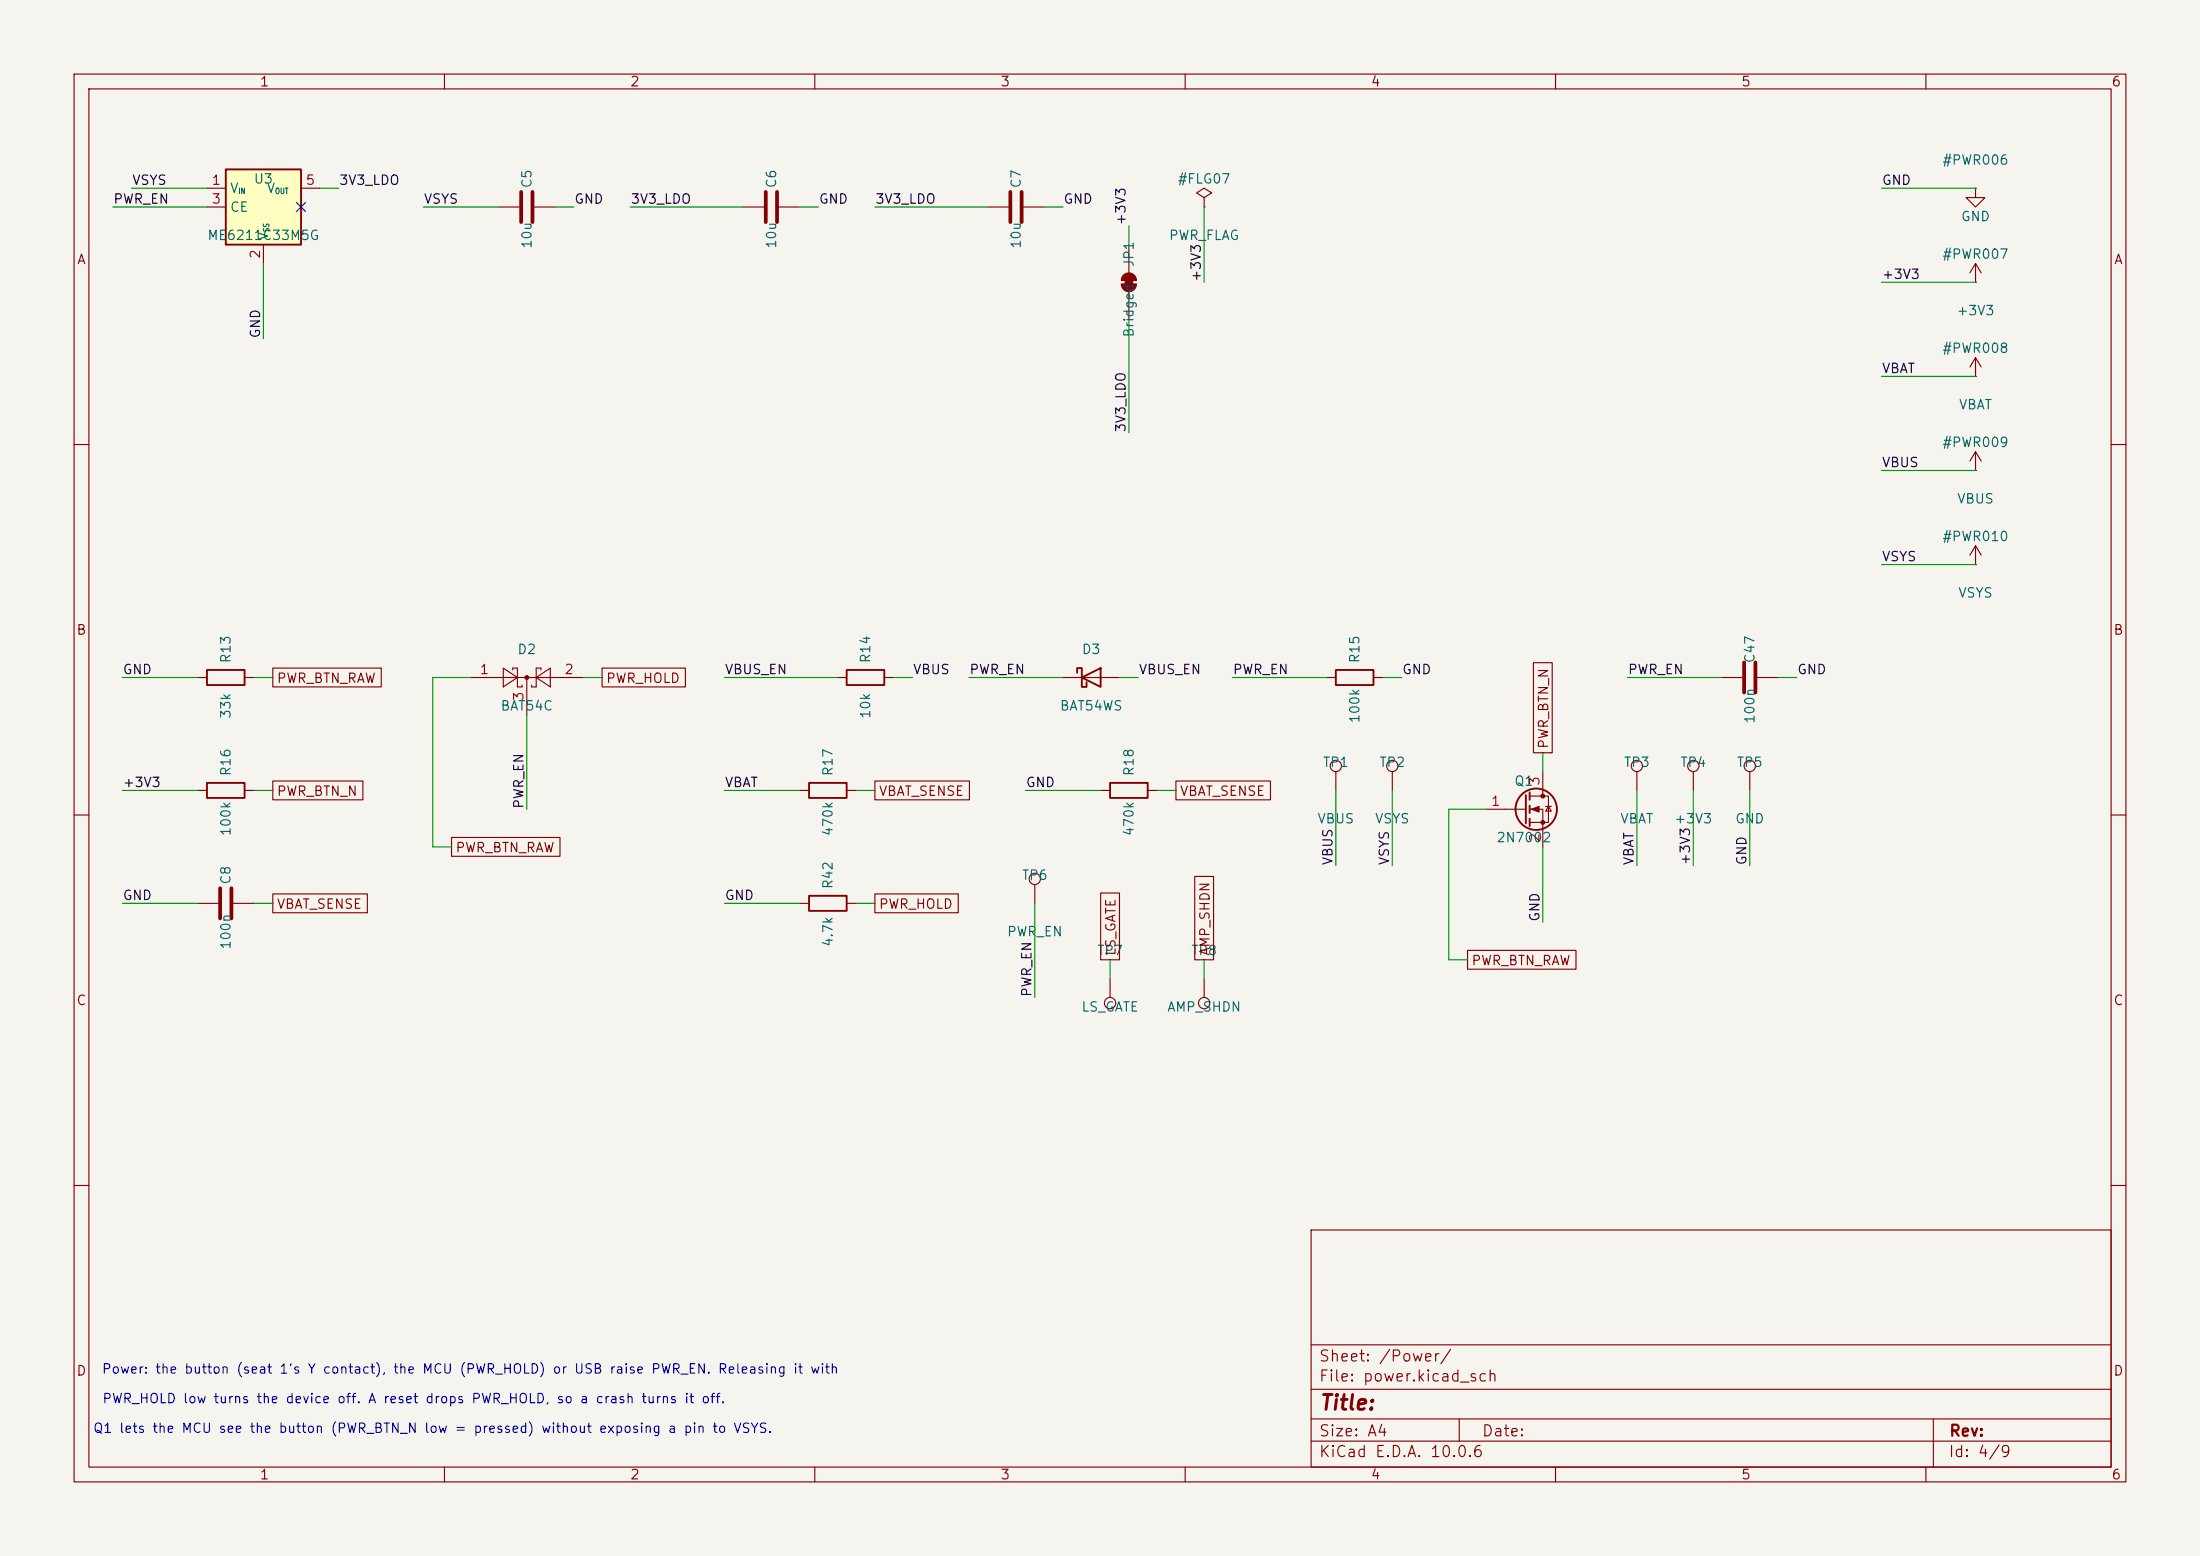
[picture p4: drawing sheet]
<svg xmlns="http://www.w3.org/2000/svg" width="297mm" height="210mm" viewBox="0 0 297 210" stroke-linecap="round" stroke-linejoin="round" font-family="sans-serif">
<path d="M0 0h297v210h-297z" fill="#f5f4ef" stroke="#f5f4ef" stroke-width=".14"/>
<g fill="none" stroke="#840000" stroke-width=".15">
<path d="M10 10h277v190h-277zM12 12h273v186h-273zM60 10v2M110 10v2M160 10v2M210 10v2M260 10v2M67.3 27.9h2.8M72.1 27.9h2.8M133.3 27.9h2.8M138.2 27.9h2.8M151.4 38.4h2"/>
<path d="M151.4 37.8h2M152.4 33v3.8M152.4 39.4v3.8M162.6 26.7l1-.7-1-.6-1.1 .6 1.1 .7v1.2M162.6 27.9h.1M266.7 25.4v1.3h1.3l-1.3 1.2-1.3-1.2h1.3M266.7 25.4h.1M266.7 38.1h.1M266.7 35.6v2.5M266.7 35.6l-.8 1.2M266.7 35.6l.8 1.2M266.7 50.8h.1"/>
<path d="M266.7 48.3l-.8 1.2M266.7 48.3l.8 1.2M266.7 48.3v2.5M10 60h2M266.7 63.5h.1M266.7 76.2h.1M266.7 61v2.5M266.7 73.7v2.5M266.7 61l-.8 1.2M266.7 61l.8 1.2M266.7 73.7l-.8 1.2M266.7 73.7l.8 1.2"/>
<path d="M285 60h2M113 91.4h1.3M119.4 91.4h1.2M143.5 91.4h7.6M179.1 91.4h1.2M185.4 91.4h1.3M232.4 91.4h2.8M237.2 91.4h2.8M10 110h2M139.7 119.4v2.5M148.6 106.7h1.3M154.9 106.7h1.3"/>
<path d="M180.3 104.1v2.6M188 104.1v2.6M200.7 109.2h5.3M206.5 107.4h2.5v3.6h-2.5M206.5 109.2h1.8v5.1M208.3 104.1v3.3M208.7 108.8h.7M209 108.8l.4 .7h-.7zM221 104.1v2.6M228.6 104.1v2.6M236.2 104.1v2.6M285 110h2"/>
<path d="M149.9 132.1v2.5M162.6 132.1v2.5M10 160h2M177 166h108v32h-108zM285 160h2M60 198v2M110 198v2M160 198v2M177 194.5h108M177 191.5h108M177 187.5h108M177 181.5h108"/>
<path d="M197 191.5v3M210 198v2M260 198v2M261 191.5v6.5"/>
<circle cx="139.7" cy="118.6" r=".76"/>
<circle cx="180.3" cy="103.4" r=".76"/>
<circle cx="188" cy="103.4" r=".76"/>
<circle cx="221" cy="103.4" r=".76"/>
<circle cx="228.6" cy="103.4" r=".76"/>
<circle cx="236.2" cy="103.4" r=".76"/>
<circle cx="149.9" cy="135.4" r=".76"/>
<circle cx="162.6" cy="135.4" r=".76"/>
</g>
<path d="M70.4 25.9v4.1M71.9 25.9v4.1M136.4 25.9v4.1M137.9 25.9v4.1M235.5 89.4v4.1M237 89.4v4.1" fill="none" stroke="#840000" stroke-width=".51"/>
<g fill="none" stroke="#840000" stroke-width=".25">
<path d="M114.3 90.4h5.1v2.1h-5.1zM145.4 90.8v-.6h.6v2.5h.7v-.6M146 91.4l2.6-1.2v2.5zM180.3 90.4h5.1v2.1h-5.1zM149.9 105.7h5v2h-5zM206 107.3v3.8M206.5 106.9v1.1M206.5 108.7v1M206.5 110.5v1"/>
<circle cx="207.4" cy="109.2" r="2.79"/>
</g>
<g fill="#840000" stroke="#840000" stroke-width=".15">
<path d="M151.9 37.6h1v1h-1z"/>
<path d="M151.4 38.4h2a1.02 1.02 0 0 1-1 1 1.02 1.02 0 0 1-1-1z"/>
<path d="M151.7 37.1a1.02 1.02 0 0 1 1.1-.2 1.02 1.02 0 0 1 .6 .9h-2l.1-.4z"/>
<path d="M206.8 109.2l1-.4v.8z"/>
<circle cx="208.3" cy="107.4" r=".25"/>
<circle cx="208.3" cy="111" r=".25"/>
</g>
<path d="M30.5 22.9h10.1v10.1h-10.1z" fill="#ffffc2"/>
<path d="M30.5 22.9h10.1v10.1h-10.1zM27.9 90.4h5.1v2.1h-5.1zM27.9 105.7h5.1v2h-5.1zM109.2 105.7h5.1v2h-5.1zM109.2 120.9h5.1v2h-5.1z" fill="none" stroke="#840000" stroke-width=".25"/>
<g fill="none" stroke="#840000" stroke-width=".15">
<path d="M27.9 25.4h2.6M27.9 27.9h2.6M35.6 33v2.6M40.6 25.4h2.6M100.3 27.9h2.8M105.2 27.9h2.7M26.7 91.4h1.2M33 91.4h1.3M36.8 90.2h14.7v2.5h-14.7zM63.5 91.4h15.2M67.9 90.2l1.9 1.2-1.9 1.3zM69.2 90.4v-.2h.6v2.5h.7v-.2"/>
<path d="M71.1 91.4v5.1M72.4 91.4l1.9-1.2v2.5zM73 90.4v-.2h-.6v2.5h-.6v-.2M81.3 90.2h11.2v2.5h-11.2zM207 89.4h2.6v12.2h-2.6zM26.7 106.7h1.2M33 106.7h1.3M36.8 105.4h12.2v2.6h-12.2zM61 113h14.6v2.6h-14.6zM107.9 106.7h1.3M114.3 106.7h1.3M118.1 105.4h12.8v2.6h-12.8z"/>
<path d="M158.7 105.4h12.8v2.6h-12.8zM161.3 118.3h2.5v11.2h-2.5zM26.7 121.9h2.8M31.5 121.9h2.8M36.8 120.6h12.8v2.6h-12.8zM107.9 121.9h1.3M114.3 121.9h1.3M118.1 120.6h11.3v2.6h-11.3zM148.6 120.5h2.5v9h-2.5zM198.1 128.3h14.7v2.5h-14.7z"/>
</g>
<path d="M103.4 25.9v4.1M104.9 25.9v4.1M29.7 119.9v4.1M31.2 119.9v4.1" fill="none" stroke="#840000" stroke-width=".51"/>
<circle cx="71.1" cy="91.4" r=".25" fill="#840000" stroke="#840000" stroke-width=".15"/>
<g fill="none" stroke="#009600" stroke-width=".15">
<path d="M15.2 27.9h12.7M17.8 25.4h10.1M35.6 35.6v10.1M43.2 25.4h2.5M57.1 27.9h10.2M74.9 27.9h2.6M85.1 27.9h15.2M107.9 27.9h2.6M118.1 27.9h15.2M141 27.9h2.5M152.4 30.5v2.5M162.6 27.9v10.2"/>
<path d="M254 25.4h12.7M254 38.1h12.7M152.4 43.2v15.2M254 50.8h12.7M254 63.5h12.7M254 76.2h12.7M16.5 91.4h10.2M34.3 91.4h2.5M63.5 91.4h-5.1v22.9h2.6M71.1 96.5v12.7M78.7 91.4h2.6M97.8 91.4h15.2"/>
<path d="M120.6 91.4h2.6M130.8 91.4h12.7M151.1 91.4h2.6M166.4 91.4h12.7M186.7 91.4h2.5M219.7 91.4h12.7M240 91.4h2.6M16.5 106.7h10.2M34.3 106.7h2.5M97.8 106.7h10.1M115.6 106.7h2.5M138.4 106.7h10.2"/>
<path d="M156.2 106.7h2.5M180.3 106.7v10.1M188 106.7v10.1M200.7 109.2h-5.1v20.3h2.5M208.3 101.6v2.5M208.3 114.3v10.2M221 106.7v10.1M228.6 106.7v10.1M236.2 106.7v10.1M16.5 121.9h10.2M34.3 121.9h2.5M97.8 121.9h10.1"/>
<path d="M115.6 121.9h2.5M139.7 121.9v12.7M149.9 129.5v2.6M162.6 129.5v2.6"/>
</g>
<path d="M40 27.3l1.2 1.2M41.2 27.3l-1.2 1.2" fill="none" stroke="#000084" stroke-width=".15"/>
<text font-size="2" fill="#840000" x="178" y="190.8">Title:</text>
<g font-size="1.5" fill="#840000">
<text x="178" y="184.1">Sheet: /Power/</text>
<text x="178" y="186.8">File: power.kicad_sch</text>
<text x="178" y="197">KiCad E.D.A. 10.0.6</text>
<text x="178" y="194.2">Size: A4</text>
<text x="200" y="194.2">Date:</text>
<text x="263" y="197">Id: 4/9</text>
<text x="263" y="194.2">Rev:</text>
</g>
<g font-size="1.3" fill="#840000">
<text x="35" y="12">1</text>
<text x="85" y="12">2</text>
<text x="135" y="12">3</text>
<text x="185" y="12">4</text>
<text x="235" y="12">5</text>
<text x="285" y="12">6</text>
<text x="10.3" y="36">A</text>
<text x="285.3" y="36">A</text>
<text x="10.2" y="86">B</text>
<text x="285.2" y="86">B</text>
<text x="37.3" y="92.5">PWR_BTN_RAW</text>
<text x="81.7" y="92.5">PWR_HOLD</text>
<text x="209.3" y="101.2" transform="rotate(-90 209.3 101.2)">PWR_BTN_N</text>
<text x="37.3" y="107.7">PWR_BTN_N</text>
<text x="118.6" y="107.7">VBAT_SENSE</text>
<text x="159.2" y="107.7">VBAT_SENSE</text>
<text x="61.4" y="115.4">PWR_BTN_RAW</text>
<text x="37.3" y="123">VBAT_SENSE</text>
<text x="118.6" y="123">PWR_HOLD</text>
<text x="150.9" y="129.1" transform="rotate(-90 150.9 129.1)">LS_GATE</text>
<text x="163.6" y="129.1" transform="rotate(-90 163.6 129.1)">AMP_SHDN</text>
<text x="198.6" y="130.6">PWR_BTN_RAW</text>
<text x="10.2" y="136">C</text>
<text x="285.2" y="136">C</text>
<text x="10.2" y="186">D</text>
<text x="285.2" y="186">D</text>
<text x="35" y="200">1</text>
<text x="85" y="200">2</text>
<text x="135" y="200">3</text>
<text x="185" y="200">4</text>
<text x="235" y="200">5</text>
<text x="285" y="200">6</text>
</g>
<g font-size="1.3" fill="#006464">
<text x="262.1" y="22.6">#PWR006</text>
<text x="31" y="26.4">V</text>
<text x="31" y="28.9">CE</text>
<text x="34.2" y="25.1">U3</text>
<text x="35.9" y="26.4">V</text>
<text x="72.1" y="25.5" transform="rotate(-90 72.1 25.5)">C5</text>
<text x="105.1" y="25.5" transform="rotate(-90 105.1 25.5)">C6</text>
<text x="138.1" y="25.5" transform="rotate(-90 138.1 25.5)">C7</text>
<text x="158.9" y="25.1">#FLG07</text>
<text x="27.9" y="32.7">ME6211C33M5G</text>
<text x="36.5" y="32.5" transform="rotate(-90 36.5 32.5)">V</text>
<text x="72.1" y="33.7" transform="rotate(-90 72.1 33.7)">10u</text>
<text x="105.1" y="33.7" transform="rotate(-90 105.1 33.7)">10u</text>
<text x="138.1" y="33.7" transform="rotate(-90 138.1 33.7)">10u</text>
<text x="157.7" y="32.7">PWR_FLAG</text>
<text x="262.1" y="35.3">#PWR007</text>
<text x="264.6" y="30.2">GND</text>
<text x="153.4" y="36.1" transform="rotate(-90 153.4 36.1)">JP1</text>
<text x="153.4" y="45.6" transform="rotate(-90 153.4 45.6)">Bridged</text>
<text x="262.1" y="48">#PWR008</text>
<text x="264" y="42.9">+3V3</text>
<text x="264.4" y="55.6">VBAT</text>
<text x="262.1" y="60.7">#PWR009</text>
<text x="264.1" y="68.3">VBUS</text>
<text x="262.1" y="73.4">#PWR010</text>
<text x="264.3" y="81">VSYS</text>
<text x="31.4" y="89.6" transform="rotate(-90 31.4 89.6)">R13</text>
<text x="69.8" y="88.6">D2</text>
<text x="117.8" y="89.6" transform="rotate(-90 117.8 89.6)">R14</text>
<text x="146" y="88.6">D3</text>
<text x="183.8" y="89.6" transform="rotate(-90 183.8 89.6)">R15</text>
<text x="237.2" y="89.6" transform="rotate(-90 237.2 89.6)">C47</text>
<text x="31.4" y="97.1" transform="rotate(-90 31.4 97.1)">33k</text>
<text x="67.5" y="96.2">BAT54C</text>
<text x="117.8" y="97.1" transform="rotate(-90 117.8 97.1)">10k</text>
<text x="143" y="96.2">BAT54WS</text>
<text x="183.8" y="97.7" transform="rotate(-90 183.8 97.7)">100k</text>
<text x="237.2" y="97.8" transform="rotate(-90 237.2 97.8)">100n</text>
<text x="31.4" y="104.8" transform="rotate(-90 31.4 104.8)">R16</text>
<text x="112.7" y="104.8" transform="rotate(-90 112.7 104.8)">R17</text>
<text x="153.4" y="104.8" transform="rotate(-90 153.4 104.8)">R18</text>
<text x="178.5" y="103.8">TP1</text>
<text x="186.1" y="103.8">TP2</text>
<text x="204.3" y="106.4">Q1</text>
<text x="219.1" y="103.8">TP3</text>
<text x="226.7" y="103.8">TP4</text>
<text x="234.4" y="103.8">TP5</text>
<text x="31.4" y="112.9" transform="rotate(-90 31.4 112.9)">100k</text>
<text x="112.7" y="112.9" transform="rotate(-90 112.7 112.9)">470k</text>
<text x="153.4" y="112.9" transform="rotate(-90 153.4 112.9)">470k</text>
<text x="177.8" y="111.5">VBUS</text>
<text x="185.5" y="111.5">VSYS</text>
<text x="201.9" y="114">2N7002</text>
<text x="218.6" y="111.5">VBAT</text>
<text x="225.9" y="111.5">+3V3</text>
<text x="234.2" y="111.5">GND</text>
<text x="31.4" y="119.5" transform="rotate(-90 31.4 119.5)">C8</text>
<text x="137.8" y="119.1">TP6</text>
<text x="112.7" y="120.1" transform="rotate(-90 112.7 120.1)">R42</text>
<text x="31.4" y="128.2" transform="rotate(-90 31.4 128.2)">100n</text>
<text x="112.7" y="127.9" transform="rotate(-90 112.7 127.9)">4.7k</text>
<text x="135.9" y="126.7">PWR_EN</text>
<text x="148" y="129.2">TP7</text>
<text x="160.7" y="129.2">TP8</text>
<text x="145.9" y="136.9">LS_GATE</text>
<text x="157.5" y="136.9">AMP_SHDN</text>
</g>
<g font-size="1.3" fill="#0f0f0f">
<text x="15.2" y="27.8">PWR_EN</text>
<text x="17.8" y="25.3">VSYS</text>
<text x="45.7" y="25.3">3V3_LDO</text>
<text x="57.1" y="27.8">VSYS</text>
<text x="77.4" y="27.8">GND</text>
<text x="85.1" y="27.8">3V3_LDO</text>
<text x="110.5" y="27.8">GND</text>
<text x="118.1" y="27.8">3V3_LDO</text>
<text x="143.5" y="27.8">GND</text>
<text x="254" y="25.3">GND</text>
<text x="152.3" y="30.5" transform="rotate(-90 152.3 30.5)">+3V3</text>
<text x="162.4" y="38.1" transform="rotate(-90 162.4 38.1)">+3V3</text>
<text x="254" y="38">+3V3</text>
<text x="35.4" y="45.7" transform="rotate(-90 35.4 45.7)">GND</text>
<text x="254" y="50.7">VBAT</text>
<text x="152.3" y="58.4" transform="rotate(-90 152.3 58.4)">3V3_LDO</text>
<text x="254" y="63.4">VBUS</text>
<text x="254" y="76.1">VSYS</text>
<text x="16.5" y="91.3">GND</text>
<text x="97.8" y="91.3">VBUS_EN</text>
<text x="123.2" y="91.3">VBUS</text>
<text x="130.8" y="91.3">PWR_EN</text>
<text x="153.6" y="91.3">VBUS_EN</text>
<text x="166.3" y="91.3">PWR_EN</text>
<text x="189.2" y="91.3">GND</text>
<text x="219.7" y="91.3">PWR_EN</text>
<text x="242.5" y="91.3">GND</text>
<text x="16.5" y="106.6">+3V3</text>
<text x="97.8" y="106.6">VBAT</text>
<text x="138.4" y="106.6">GND</text>
<text x="71" y="109.2" transform="rotate(-90 71 109.2)">PWR_EN</text>
<text x="180.2" y="116.9" transform="rotate(-90 180.2 116.9)">VBUS</text>
<text x="187.8" y="116.9" transform="rotate(-90 187.8 116.9)">VSYS</text>
<text x="220.9" y="116.9" transform="rotate(-90 220.9 116.9)">VBAT</text>
<text x="228.5" y="116.9" transform="rotate(-90 228.5 116.9)">+3V3</text>
<text x="236.1" y="116.9" transform="rotate(-90 236.1 116.9)">GND</text>
<text x="16.5" y="121.8">GND</text>
<text x="97.8" y="121.8">GND</text>
<text x="208.2" y="124.5" transform="rotate(-90 208.2 124.5)">GND</text>
<text x="139.6" y="134.6" transform="rotate(-90 139.6 134.6)">PWR_EN</text>
</g>
<g font-size="1.3" fill="#a90000">
<text x="28.5" y="25.3">1</text>
<text x="28.5" y="27.8">3</text>
<text x="41.2" y="25.3">5</text>
<text x="35.4" y="35" transform="rotate(-90 35.4 35)">2</text>
<text x="64.7" y="91.3">1</text>
<text x="71" y="94.7" transform="rotate(-90 71 94.7)">3</text>
<text x="76.1" y="91.3">2</text>
<text x="208.1" y="106.1" transform="rotate(-90 208.1 106.1)">3</text>
<text x="201.2" y="109.1">1</text>
<text x="208.1" y="113.8" transform="rotate(-90 208.1 113.8)">2</text>
</g>
<g font-size="1.3" fill="#0000c2">
<text x="13.7" y="185.7">Power: the button (seat 1's Y contact), the MCU (PWR_HOLD) or USB raise PWR_EN. Releasing it with</text>
<text x="13.7" y="189.7">PWR_HOLD low turns the device off. A reset drops PWR_HOLD, so a crash turns it off.</text>
<text x="12.5" y="193.7">Q1 lets the MCU see the button (PWR_BTN_N low = pressed) without exposing a pin to VSYS.</text>
</g>
<g font-size=".8" fill="#006464">
<text x="32.1" y="26.4">IN</text>
<text x="37.1" y="26.4">OUT</text>
<text x="36.5" y="31.4" transform="rotate(-90 36.5 31.4)">SS</text>
</g>
</svg>
